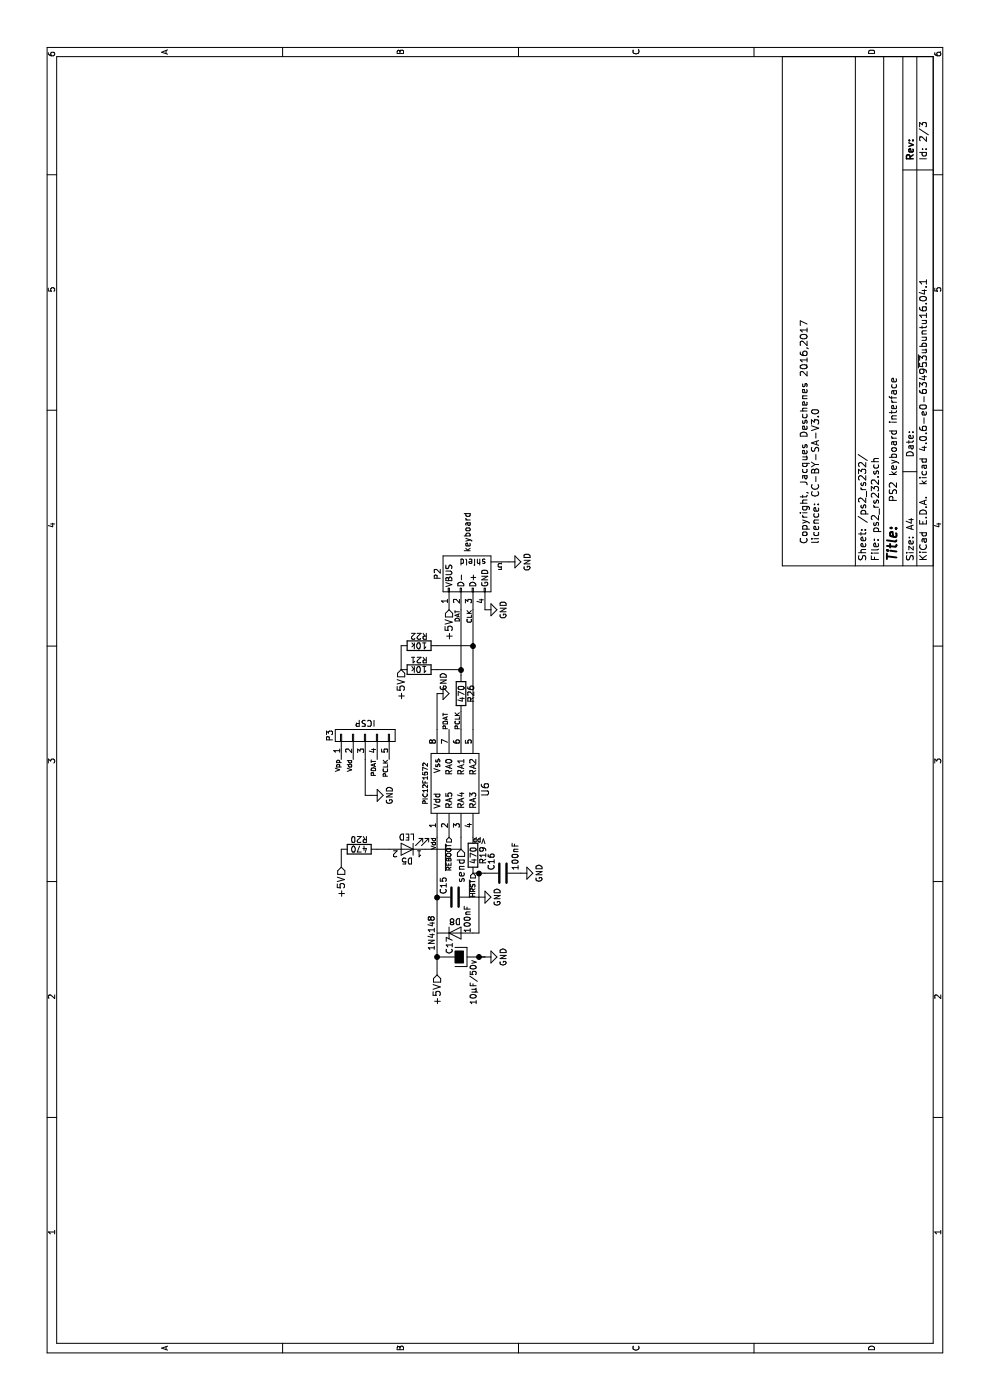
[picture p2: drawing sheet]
EESchema Schematic File Version 2
LIBS:forthEx-rescue
LIBS:power
LIBS:device
LIBS:transistors
LIBS:conn
LIBS:linear
LIBS:regul
LIBS:74xx
LIBS:cmos4000
LIBS:adc-dac
LIBS:memory
LIBS:xilinx
LIBS:microcontrollers
LIBS:dsp
LIBS:microchip
LIBS:analog_switches
LIBS:motorola
LIBS:texas
LIBS:intel
LIBS:audio
LIBS:interface
LIBS:digital-audio
LIBS:philips
LIBS:display
LIBS:cypress
LIBS:siliconi
LIBS:opto
LIBS:atmel
LIBS:contrib
LIBS:valves
LIBS:forthEx-cache
LIBS:Personal_KiCAD
EELAYER 25 0
EELAYER END
$Descr A4 11693 8268
encoding utf-8
Sheet 2 3
Title ""
Date ""
Rev ""
Comp ""
Comment1 ""
Comment2 ""
Comment3 ""
Comment4 ""
$EndDescr
$Comp
L USB_A-RESCUE-forthEx P2
U 1 1
P 6900 3950
F 0 "P2" V 6600 3950 50  0000 C CNN
F 1 "keyboard" V 6850 4300 50  0000 C CNN
F 2 "" V 6850 3850 50  0000 C CNN
F 3 "" V 6850 3850 50  0000 C CNN
	1    6900 3950
	0    1    1    0   
$EndComp
$Comp
L GND #PWR38
U 1 1
P 7000 4250
F 0 "#PWR38" H 7000 4000 50  0001 C CNN
F 1 "GND" H 7000 4100 50  0000 C CNN
F 2 "" H 7000 4250 50  0000 C CNN
F 3 "" H 7000 4250 50  0000 C CNN
	1    7000 4250
	1    0    0    -1  
$EndComp
$Comp
L GND #PWR37
U 1 1
P 6600 4050
F 0 "#PWR37" H 6600 3800 50  0001 C CNN
F 1 "GND" H 6600 3900 50  0000 C CNN
F 2 "" H 6600 4050 50  0000 C CNN
F 3 "" H 6600 4050 50  0000 C CNN
	1    6600 4050
	1    0    0    -1  
$EndComp
$Comp
L GND #PWR36
U 1 1
P 5900 3650
F 0 "#PWR36" H 5900 3400 50  0001 C CNN
F 1 "GND" H 6000 3600 50  0000 C CNN
F 2 "" H 5900 3650 50  0000 C CNN
F 3 "" H 5900 3650 50  0000 C CNN
	1    5900 3650
	1    0    0    -1  
$EndComp
Wire Wire Line
	5600 3650 5900 3650
$Comp
L C C15
U 1 1
P 4200 3800
F 0 "C15" H 4225 3900 50  0000 L CNN
F 1 "100nF" H 3900 3700 50  0000 L CNN
F 2 "" H 4238 3650 50  0000 C CNN
F 3 "" H 4200 3800 50  0000 C CNN
	1    4200 3800
	1    0    0    -1  
$EndComp
Wire Wire Line
	3550 3650 4700 3650
Connection ~ 4200 3650
$Comp
L GND #PWR33
U 1 1
P 4200 4000
F 0 "#PWR33" H 4200 3750 50  0001 C CNN
F 1 "GND" H 4200 3850 50  0000 C CNN
F 2 "" H 4200 4000 50  0000 C CNN
F 3 "" H 4200 4000 50  0000 C CNN
	1    4200 4000
	1    0    0    -1  
$EndComp
Wire Wire Line
	4200 3950 4200 4000
Text HLabel 6600 3750 0    59   Input ~ 0
+5V
Text HLabel 3550 3650 0    59   Input ~ 0
+5V
Text HLabel 4600 3850 0    59   Input ~ 0
send
Wire Wire Line
	5600 3950 6600 3950
$Comp
L C C16
U 1 1
P 4400 4200
F 0 "C16" H 4425 4300 50  0000 L CNN
F 1 "100nF" H 4425 4100 50  0000 L CNN
F 2 "" H 4438 4050 50  0000 C CNN
F 3 "" H 4400 4200 50  0000 C CNN
	1    4400 4200
	1    0    0    -1  
$EndComp
Text Notes 7500 7500 0    59   ~ 0
PS2 keyboard interface
Text Notes 7150 6850 0    59   ~ 0
Copyright, Jacques Deschenes 2016,2017\nlicence: CC-BY-SA-V3.0
Wire Wire Line
	4400 3950 4400 4050
$Comp
L GND #PWR34
U 1 1
P 4400 4350
F 0 "#PWR34" H 4400 4100 50  0001 C CNN
F 1 "GND" H 4400 4200 50  0000 C CNN
F 2 "" H 4400 4350 50  0000 C CNN
F 3 "" H 4400 4350 50  0000 C CNN
	1    4400 4350
	1    0    0    -1  
$EndComp
$Comp
L PIC12F1572 U6
U 1 1
P 5150 3800
F 0 "U6" H 5100 3550 60  0000 C CNN
F 1 "PIC12F1572" H 5150 4050 39  0000 C CNN
F 2 "" H 5150 3600 60  0001 C CNN
F 3 "" H 5150 3600 60  0001 C CNN
	1    5150 3800
	1    0    0    -1  
$EndComp
$Comp
L LED D5
U 1 1
P 4600 3400
F 0 "D5" H 4600 3500 50  0000 C CNN
F 1 "LED" H 4600 3300 50  0000 C CNN
F 2 "" H 4600 3400 50  0000 C CNN
F 3 "" H 4600 3400 50  0000 C CNN
	1    4600 3400
	0    -1   -1   0   
$EndComp
Wire Wire Line
	4600 3550 4600 3850
$Comp
L R R20
U 1 1
P 4600 3000
F 0 "R20" V 4680 3000 50  0000 C CNN
F 1 "470" V 4600 3000 50  0000 C CNN
F 2 "" V 4530 3000 50  0000 C CNN
F 3 "" H 4600 3000 50  0000 C CNN
	1    4600 3000
	1    0    0    -1  
$EndComp
Wire Wire Line
	4600 3150 4600 3250
Text HLabel 4450 2850 0    59   Input ~ 0
+5V
Wire Wire Line
	4450 2850 4600 2850
$Comp
L CONN_01X05 P3
U 1 1
P 5550 3050
F 0 "P3" H 5550 3350 50  0000 C CNN
F 1 "ICSP" V 5650 3050 50  0000 C CNN
F 2 "" H 5550 3050 50  0000 C CNN
F 3 "" H 5550 3050 50  0000 C CNN
	1    5550 3050
	1    0    0    -1  
$EndComp
Text Label 5350 2850 2    39   ~ 0
Vpp
Text Label 5350 2950 2    39   ~ 0
Vdd
$Comp
L GND #PWR35
U 1 1
P 5050 3100
F 0 "#PWR35" H 5050 2850 50  0001 C CNN
F 1 "GND" H 5050 2950 50  0000 C CNN
F 2 "" H 5050 3100 50  0000 C CNN
F 3 "" H 5050 3100 50  0000 C CNN
	1    5050 3100
	1    0    0    -1  
$EndComp
Wire Wire Line
	5050 3100 5050 3050
Wire Wire Line
	5050 3050 5350 3050
Text Label 5350 3150 2    39   ~ 0
PDAT
Text Label 5350 3250 2    39   ~ 0
PCLK
Text Label 5600 3750 0    39   ~ 0
PDAT
Text Label 5600 3850 0    39   ~ 0
PCLK
Text Label 4700 3950 3    39   ~ 0
Vpp
$Comp
L R R19
U 1 1
P 4550 3950
F 0 "R19" V 4630 3950 50  0000 C CNN
F 1 "470" V 4550 3950 50  0000 C CNN
F 2 "" V 4480 3950 50  0000 C CNN
F 3 "" H 4550 3950 50  0000 C CNN
	1    4550 3950
	0    1    1    0   
$EndComp
Wire Wire Line
	4600 3850 4700 3850
$Comp
L R R21
U 1 1
P 6100 3500
F 0 "R21" V 6180 3500 50  0000 C CNN
F 1 "10k" V 6100 3500 50  0000 C CNN
F 2 "" V 6030 3500 50  0000 C CNN
F 3 "" H 6100 3500 50  0000 C CNN
	1    6100 3500
	1    0    0    -1  
$EndComp
$Comp
L R R22
U 1 1
P 6300 3500
F 0 "R22" V 6380 3500 50  0000 C CNN
F 1 "10k" V 6300 3500 50  0000 C CNN
F 2 "" V 6230 3500 50  0000 C CNN
F 3 "" H 6300 3500 50  0000 C CNN
	1    6300 3500
	1    0    0    -1  
$EndComp
Wire Wire Line
	6100 3650 6100 3850
Connection ~ 6100 3850
Wire Wire Line
	6300 3650 6300 3950
Connection ~ 6300 3950
Wire Wire Line
	6300 3350 6100 3350
Text HLabel 6100 3350 0    59   Input ~ 0
+5V
Text Label 4700 3650 2    39   ~ 0
Vdd
Text Label 6600 3950 2    39   ~ 0
CLK
Text Label 6600 3850 2    39   ~ 0
DAT
Text HLabel 4400 3950 0    39   Input ~ 0
~HRST
$Comp
L CP-RESCUE-forthEx C17
U 1 1
P 3700 3850
F 0 "C17" H 3725 3950 50  0000 L CNN
F 1 "10µF/50v" H 3300 3750 50  0000 L CNN
F 2 "" H 3738 3700 50  0000 C CNN
F 3 "" H 3700 3850 50  0000 C CNN
	1    3700 3850
	1    0    0    -1  
$EndComp
Connection ~ 3700 3650
$Comp
L GND #PWR32
U 1 1
P 3700 4050
F 0 "#PWR32" H 3700 3800 50  0001 C CNN
F 1 "GND" H 3700 3900 50  0000 C CNN
F 2 "" H 3700 4050 50  0000 C CNN
F 3 "" H 3700 4050 50  0000 C CNN
	1    3700 4050
	1    0    0    -1  
$EndComp
Wire Wire Line
	3700 4000 3700 4050
$Comp
L D D8
U 1 1
P 3900 3800
F 0 "D8" H 3900 3900 50  0000 C CNN
F 1 "1N4148" V 3700 3800 50  0000 C CNN
F 2 "" H 3900 3800 50  0000 C CNN
F 3 "" H 3900 3800 50  0000 C CNN
	1    3900 3800
	0    1    1    0   
$EndComp
Connection ~ 3700 4000
Wire Wire Line
	4400 4000 3900 4000
Wire Wire Line
	3900 4000 3900 3950
Connection ~ 4400 4000
Text HLabel 4700 3750 0    39   Input ~ 0
~REBOOT
$Comp
L R R26
U 1 1
P 5900 3850
F 0 "R26" V 5980 3850 50  0000 C CNN
F 1 "470" V 5900 3850 50  0000 C CNN
F 2 "" V 5830 3850 50  0000 C CNN
F 3 "" H 5900 3850 50  0000 C CNN
	1    5900 3850
	0    1    1    0   
$EndComp
Wire Wire Line
	6050 3850 6600 3850
Wire Wire Line
	5750 3850 5600 3850
$EndSCHEMATC
